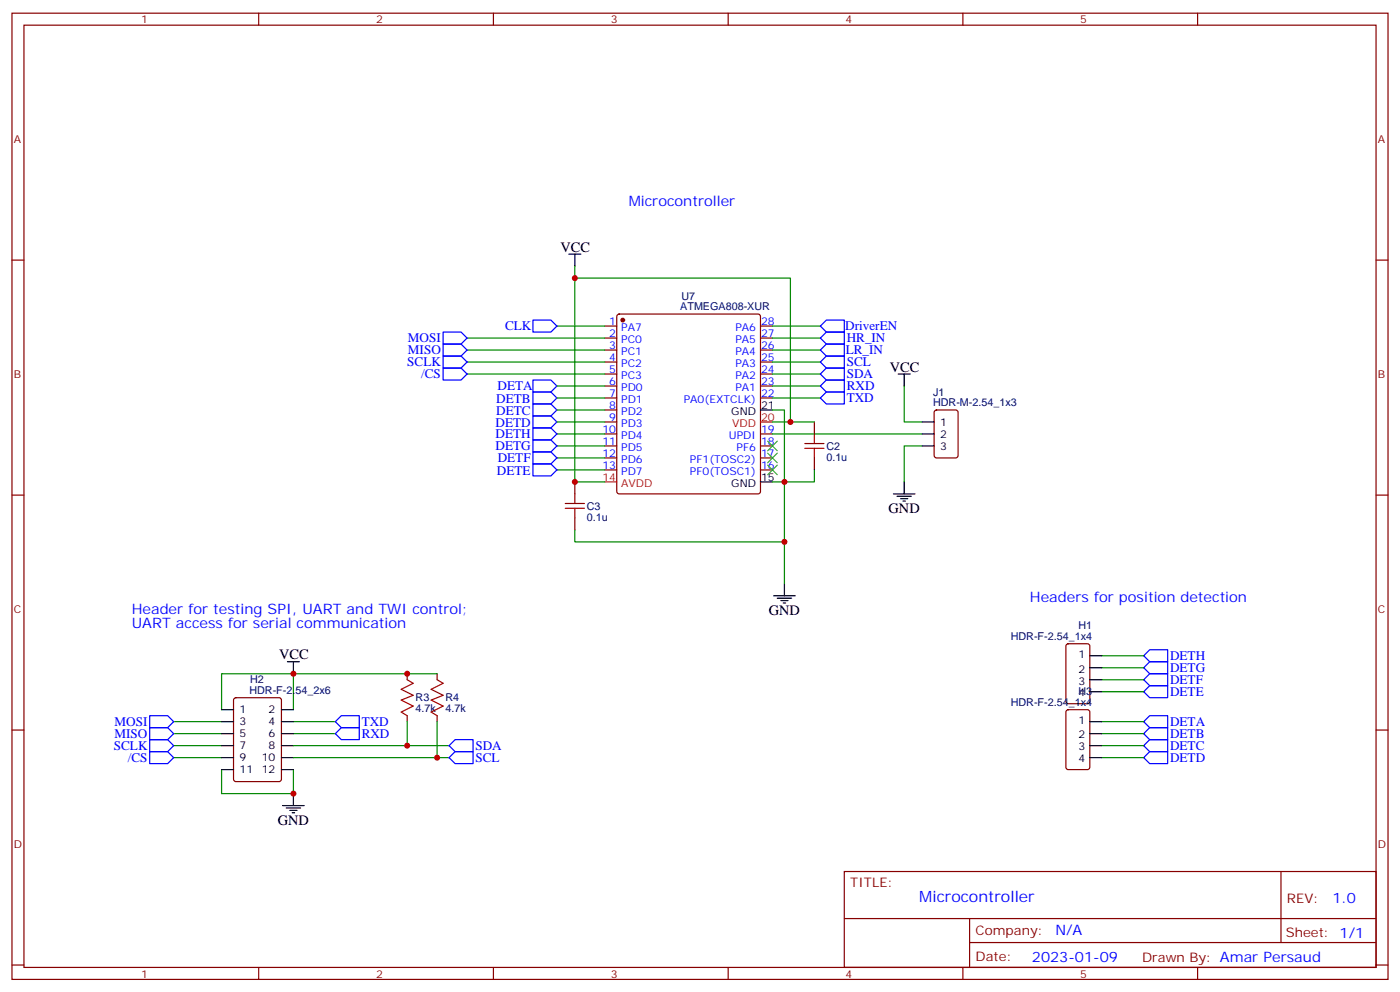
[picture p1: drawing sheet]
<svg xmlns="http://www.w3.org/2000/svg" width="412mm" height="292mm" viewBox="0 0 412 292" stroke-linecap="round" stroke-linejoin="round" font-family="sans-serif">
<g fill="none" stroke="#870000" stroke-width=".35">
<path d="M3.5 3.9h405.4v284.3h-405.4zM7.1 7.4h398.2v277.3h-398.2zM76.2 3.9v3.5M145.3 3.9v3.5M214.5 3.9v3.5M283.6 3.9v3.5M352.8 3.9v3.5M3.5 76.6h3.6M405.3 76.6h3.6M178.2 96h3.5M178.2 99.5h3.5M181.9 92.6l.5-.2h40.9l.5 .2 .2 .5v51.5l-.2 .5-.5 .2h-40.9l-.5-.2-.2-.5v-51.5z"/>
<path d="M224 96h3.5M224 99.5h3.5M178.2 103h3.5M178.2 106.5h3.5M178.2 110.1h3.5M178.2 113.6h3.5M178.2 117.1h3.5M224 103h3.5M224 106.5h3.5M224 110.1h3.5M224 113.6h3.5M224 117.1h3.5"/>
<path d="M178.2 120.6h3.5M178.2 124.2h3.5M178.2 127.7h3.5M178.2 131.2h3.5M178.2 134.8h3.5M178.2 138.3h3.5M224 127.7h3.5M224 131.2h3.5M224 134.8h3.5M224 138.3h3.5M239.9 124.2v3.5M239.9 134.8v3.5"/>
<path d="M275.4 120.9l.5-.3h5.6l.7 .5v13l-.4 .6-5.9 .1-.7-.5v-12.9zM3.5 145.7h3.6M169.3 141.8v3.5M169.3 152.4v3.5M405.3 145.7h3.6M119.9 198.3v1.7M128.8 198.3v1.7M314.2 189.6l.5-.2h5.6l.7 .5v16.5l-.4 .6-5.9 .1-.7-.5v-16.5zM3.5 214.8h3.6M69 205.5l.5-.2h12.7l.6 .4 .1 23.6-.5 .7h-12.9l-.7-.5v-23.5zM119.9 210.6v1.8M128.8 210.6v1.8"/>
<path d="M314.2 209.1l.5-.3h5.6l.7 .5v16.5l-.4 .6-5.9 .1-.7-.5v-16.5zM405.3 214.8h3.6M248.7 256.5h156.6v28.2h-156.6zM377.3 256.5v20.9M248.7 270.3h156.5M285.6 277.4h119.6M285.6 270.3v14.1M3.5 284h3.6M76.2 284.7v3.5M145.3 284.7v3.5M214.5 284.7v3.5M283.6 284.7v3.5"/>
<path d="M352.8 284.7v3.5M405.3 284h3.6"/>
</g>
<g fill="none" stroke="#000" stroke-width=".35">
<path d="M167.6 74.8h3.5M169.3 74.8v3.5M264.6 110.1h3.5M266.3 110.1v3.5M224 120.6h3.5M271.6 131.2h3.6M271.6 124.2h3.6M271.6 127.7h3.6M224 141.8h3.5M263.2 145.3h6.3M264.2 146h4.3M265.3 146.8h2.1"/>
<path d="M266 147.5h.7M266.3 141.8v3.5M227.9 175.3h6.3M229 176h4.2M230 176.7h2.1M230.7 177.4h.7M231.1 171.8v3.5M84.7 194.7h3.5M86.4 194.7v3.6M321 193h3.6M321 196.5h3.6M65.3 208.8h3.5"/>
<path d="M65.3 212.4h3.5M65.3 215.9h3.5M65.3 219.4h3.5M82.9 208.8h3.5M82.9 212.4h3.5M82.9 215.9h3.5M82.9 219.4h3.5M321 212.4h3.6M321 215.9h3.6M321 219.4h3.6M321 200h3.6M321 203.6h3.6"/>
<path d="M65.3 223h3.5M65.3 226.5h3.5M82.9 223h3.5M82.9 226.5h3.5M83.3 237.1h6.3M84.3 237.8h4.2M85.4 238.5h2.1M86.1 239.2h.7M86.4 233.5v3.6M321 223h3.6"/>
</g>
<g fill="none" stroke="#00f" stroke-width=".35">
<path d="M130.5 97.7h5.3l1.8 1.8-1.8 1.7h-5.3zM157 94.2h5.3l1.7 1.8-1.7 1.7h-5.3zM241.7 96l1.7-1.8h5.3v3.5h-5.3zM243.4 97.7h5.3v3.5h-5.3l-1.7-1.7zM130.5 101.2h5.3l1.8 1.8-1.8 1.8h-5.3zM130.5 104.8h5.3l1.8 1.7-1.8 1.8h-5.3zM130.5 108.3h5.3l1.8 1.8-1.8 1.7h-5.3zM157 118.9h5.3l1.7 1.7-1.7 1.8h-5.3zM157 115.4h5.3l1.7 1.7-1.7 1.8h-5.3zM157 111.8h5.3l1.7 1.8-1.7 1.8h-5.3zM241.7 103l1.7-1.8h5.3v3.6h-5.3zM241.7 113.6l1.7-1.8h5.3v3.6h-5.3z"/>
<path d="M241.7 117.1l1.7-1.7h5.3v3.5h-5.3zM241.7 106.5l1.7-1.7h5.3v3.5h-5.3zM241.7 110.1l1.7-1.8h5.3v3.5h-5.3zM157 122.4h5.3l1.7 1.8-1.7 1.7h-5.3zM157 125.9h5.3l1.7 1.8-1.7 1.8h-5.3zM157 129.5h5.3l1.7 1.7-1.7 1.8h-5.3zM157 133h5.3l1.7 1.8-1.7 1.7h-5.3zM157 136.5h5.3l1.7 1.8-1.7 1.8h-5.3zM336.9 196.5l1.8-1.8h5.3v3.6h-5.3zM338.7 191.2h5.3v3.5h-5.3l-1.8-1.7zM44.1 210.6h5.3l1.8 1.8-1.8 1.7h-5.3zM44.1 214.1h5.3l1.8 1.8-1.8 1.8h-5.3z"/>
<path d="M44.1 217.7h5.3l1.8 1.7-1.8 1.8h-5.3zM98.8 215.9l1.7-1.8h5.3v3.6h-5.3zM98.8 212.4l1.7-1.8h5.3v3.5h-5.3zM132.3 219.4l1.8-1.7h5.2v3.5h-5.2zM336.9 219.4l1.8-1.7h5.3v3.5h-5.3zM336.9 215.9l1.8-1.8h5.3v3.6h-5.3zM336.9 212.4l1.8-1.8h5.3v3.5h-5.3zM336.9 203.6l1.8-1.8h5.3v3.5h-5.3zM336.9 200l1.8-1.7h5.3v3.5h-5.3zM44.1 221.2h5.3l1.8 1.8-1.8 1.7h-5.3zM132.3 223l1.8-1.8h5.2v3.5h-5.2zM336.9 223l1.8-1.8h5.3v3.5h-5.3z"/>
</g>
<g fill="none" stroke="#008700" stroke-width=".35">
<path d="M169.3 78.3v63.5h8.9M137.6 99.5h40.6M164 96h14.2M169.3 81.8h63.5v42.4h-5.3M227.5 99.5h14.2M227.5 96h14.2M137.6 103h40.6M137.6 106.5h40.6M137.6 110.1h40.6M164 117.1h14.2M164 113.6h14.2M227.5 117.1h14.2"/>
<path d="M227.5 113.6h14.2M227.5 103h14.2M227.5 106.5h14.2M227.5 110.1h14.2M266.3 113.6v10.6h5.3M164 127.7h14.2M164 124.2h14.2M164 120.6h14.2M164 131.2h14.2M164 134.8h14.2M164 138.3h14.2M227.5 120.6h3.6v21.2h-3.6"/>
<path d="M227.5 127.7h44.1M232.8 124.2h7.1M239.9 138.3v3.5h-8.8v30M271.6 131.2h-5.3v10.6M169.3 155.9v3.6h61.8M86.4 198.3h42.4M324.6 196.5h12.3M324.6 193h12.3M51.2 219.4h14.1M51.2 215.9h14.1M51.2 212.4h14.1M65.3 208.8v-10.5h21.1v10.5"/>
<path d="M86.4 219.4h45.9M86.4 215.9h12.4M86.4 212.4h12.4M119.9 212.4v7M128.8 212.4v10.6M324.6 219.4h12.3M324.6 215.9h12.3M324.6 212.4h12.3M324.6 203.6h12.3M324.6 200h12.3M51.2 223h14.1M65.3 226.5v7h21.1v-7"/>
<path d="M86.4 223h45.9M324.6 223h12.3"/>
</g>
<circle cx="183.4" cy="94.2" r=".53" fill="#870000" stroke="#870000" stroke-width=".35"/>
<path d="M224 124.2h3.5M178.2 141.8h3.5" fill="none" stroke="#f00" stroke-width=".35"/>
<path d="M237.1 131.9h5.6M237.1 130.5h5.6M239.9 127.7v2.8M239.9 131.9v2.9M166.5 149.6h5.7M166.5 148.2h5.7M169.3 145.3v2.9M169.3 149.6v2.8M119.9 200l1.8 1.1-3.5 1.7 3.5 1.8-3.5 1.4 3.5 1.8-3.5 1.7 1.7 1.1M128.8 200l1.7 1.1-3.5 1.7 3.5 1.8-3.5 1.4 3.5 1.8-3.5 1.7 1.8 1.1" fill="none" stroke="#a10000" stroke-width=".35"/>
<path d="M226.1 136.9l2.9 2.8M226.1 133.3l2.9 2.9M226.1 129.8l2.9 2.8M229 136.9l-2.9 2.8M229 133.3l-2.9 2.9M229 129.8l-2.9 2.8" fill="none" stroke="#3c3" stroke-width=".35"/>
<g fill="#c00">
<circle cx="169.3" cy="81.8" r=".88"/>
<circle cx="231.1" cy="141.8" r=".88"/>
<circle cx="86.4" cy="198.3" r=".88"/>
<circle cx="86.4" cy="233.5" r=".88"/>
<circle cx="128.8" cy="223" r=".88"/>
<circle cx="119.9" cy="219.4" r=".88"/>
<circle cx="119.9" cy="198.3" r=".88"/>
<circle cx="232.8" cy="124.2" r=".88"/>
<circle cx="169.3" cy="141.8" r=".88"/>
<circle cx="231.1" cy="159.5" r=".88"/>
</g>
<text font-size="4.6" fill="#00f" x="270.8" y="265.5">Microcontroller</text>
<g font-size="4.2" fill="#00f">
<text x="185.2" y="60.7">Microcontroller</text>
<text x="303.4" y="177.1">Headers for position detection</text>
<text x="38.8" y="180.6">Header for testing SPI, UART and TWI control;</text>
<text x="38.8" y="184.9">UART access for serial communication</text>
<text x="392.5" y="265.7">1.0</text>
<text x="310.9" y="275.3">N/A</text>
<text x="304" y="283.1">2023-01-09</text>
</g>
<g font-size="4.2">
<text x="165.1" y="74.1">VCC</text>
<text x="262.1" y="109.4">VCC</text>
<text x="261.8" y="151">GND</text>
<text x="226.5" y="181">GND</text>
<text x="82.2" y="194">VCC</text>
<text x="81.8" y="242.7">GND</text>
</g>
<g font-size="3.9" fill="#00f">
<text x="120.2" y="100.7">MOSI</text>
<text x="148.8" y="97.2">CLK</text>
<text x="249" y="97.1">DriverEN</text>
<text x="249.4" y="100.7">HR_IN</text>
<text x="120" y="107.8">SCLK</text>
<text x="120.2" y="104.3">MISO</text>
<text x="249.1" y="104.2">LR_IN</text>
<text x="249.4" y="107.8">SCL</text>
<text x="124" y="111.3">/CS</text>
<text x="249.4" y="111.3">SDA</text>
<text x="146.2" y="118.5">DETB</text>
<text x="146.6" y="114.7">DETA</text>
<text x="249.4" y="114.8">RXD</text>
<text x="249.4" y="118.4">TXD</text>
<text x="146" y="125.5">DETD</text>
<text x="146.2" y="122">DETC</text>
<text x="146" y="129">DETH</text>
<text x="146" y="132.5">DETG</text>
<text x="146.6" y="136.1">DETF</text>
<text x="146.4" y="139.6">DETE</text>
<text x="344.7" y="197.8">DETG</text>
<text x="344.7" y="194.3">DETH</text>
<text x="344.7" y="201.3">DETF</text>
<text x="344.7" y="204.9">DETE</text>
<text x="33.7" y="213.6">MOSI</text>
<text x="106.5" y="213.7">TXD</text>
<text x="344.7" y="213.7">DETA</text>
<text x="33.5" y="220.6">SCLK</text>
<text x="33.7" y="217.1">MISO</text>
<text x="106.5" y="217.2">RXD</text>
<text x="140.1" y="220.7">SDA</text>
<text x="344.7" y="220.8">DETC</text>
<text x="344.7" y="217.3">DETB</text>
<text x="37.6" y="224.2">/CS</text>
<text x="140.1" y="224.2">SCL</text>
<text x="344.7" y="224.3">DETD</text>
</g>
<g font-size="3.9" fill="#800">
<text x="250.5" y="261.1">TITLE:</text>
<text x="379.1" y="265.7">REV:</text>
<text x="287.4" y="275.3">Company:</text>
<text x="378.7" y="275.9">Sheet: 1/1</text>
<text x="287.4" y="282.9">Date:</text>
<text x="336.4" y="283">Drawn By: Amar Persaud</text>
</g>
<g font-size="3.2" fill="#800">
<text x="41.6" y="6.9">1</text>
<text x="110.8" y="6.9">2</text>
<text x="179.9" y="6.9">3</text>
<text x="249.1" y="6.9">4</text>
<text x="318.2" y="6.9">5</text>
<text x="4.1" y="42">A</text>
<text x="405.9" y="42">A</text>
<text x="4.1" y="111.1">B</text>
<text x="405.9" y="111.1">B</text>
<text x="4.1" y="180.3">C</text>
<text x="405.9" y="180.3">C</text>
<text x="4.1" y="249.4">D</text>
<text x="405.9" y="249.4">D</text>
<text x="41.6" y="287.7">1</text>
<text x="110.8" y="287.7">2</text>
<text x="179.9" y="287.7">3</text>
<text x="249.1" y="287.7">4</text>
<text x="318.2" y="287.7">5</text>
</g>
<g font-size="3.2" fill="#000080">
<text x="200.7" y="88.2">U7</text>
<text x="200.4" y="91.4">ATMEGA808-XUR</text>
<text x="274.8" y="119.6">HDR-M-2.54_1x3</text>
<text x="274.8" y="116.4">J1</text>
<text x="243.4" y="135.5">0.1u</text>
<text x="243.4" y="132.4">C2</text>
<text x="172.9" y="153.2">0.1u</text>
<text x="172.9" y="150">C3</text>
<text x="317.7" y="185.2">H1</text>
<text x="297.7" y="188.4">HDR-F-2.54_1x4</text>
<text x="73.7" y="201">H2</text>
<text x="73.5" y="204.3">HDR-F-2.54_2x6</text>
<text x="122.4" y="209.6">4.7k</text>
<text x="122.4" y="206.4">R3</text>
<text x="131.2" y="209.6">4.7k</text>
<text x="131.2" y="206.4">R4</text>
<text x="297.7" y="207.8">HDR-F-2.54_1x4</text>
<text x="317.7" y="204.6">H3</text>
</g>
<g font-size="3.2" fill="#00f">
<text x="179.5" y="95.6">1</text>
<text x="224.2" y="95.6">28</text>
<text x="179.5" y="99.1">2</text>
<text x="183" y="97.4">PA7</text>
<text x="183" y="100.9">PC0</text>
<text x="216.6" y="100.9">PA5</text>
<text x="216.6" y="97.4">PA6</text>
<text x="224.2" y="99.1">27</text>
<text x="179.5" y="102.7">3</text>
<text x="179.5" y="106.2">4</text>
<text x="183" y="104.4">PC1</text>
<text x="183" y="107.9">PC2</text>
<text x="216.6" y="107.9">PA3</text>
<text x="216.6" y="104.4">PA4</text>
<text x="224.2" y="106.2">25</text>
<text x="224.2" y="102.7">26</text>
<text x="179.5" y="109.7">5</text>
<text x="179.5" y="113.2">6</text>
<text x="183" y="111.5">PC3</text>
<text x="216.6" y="111.5">PA2</text>
<text x="224.2" y="113.2">23</text>
<text x="224.2" y="109.7">24</text>
<text x="179.5" y="116.8">7</text>
<text x="183" y="115">PD0</text>
<text x="183" y="118.5">PD1</text>
<text x="201.4" y="118.5">PA0(EXTCLK)</text>
<text x="216.6" y="115">PA1</text>
<text x="224.2" y="116.8">22</text>
<text x="179.5" y="120.3">8</text>
<text x="179.5" y="123.8">9</text>
<text x="183" y="122.1">PD2</text>
<text x="183" y="125.6">PD3</text>
<text x="177.5" y="127.4">10</text>
<text x="177.5" y="130.9">11</text>
<text x="183" y="129.1">PD4</text>
<text x="214.7" y="129.1">UPDI</text>
<text x="224.2" y="130.9">18</text>
<text x="224.2" y="127.4">19</text>
<text x="177.5" y="134.4">12</text>
<text x="177.5" y="137.9">13</text>
<text x="183" y="132.6">PD5</text>
<text x="183" y="136.2">PD6</text>
<text x="203.2" y="136.2">PF1(TOSC2)</text>
<text x="217" y="132.6">PF6</text>
<text x="224.2" y="137.9">16</text>
<text x="224.2" y="134.4">17</text>
<text x="183" y="139.7">PD7</text>
<text x="203.2" y="139.7">PF0(TOSC1)</text>
</g>
<g font-size="3.2">
<text x="215.4" y="122.1">GND</text>
<text x="224.2" y="120.3">21</text>
<text x="276.9" y="125.2">1</text>
<text x="276.9" y="128.8">2</text>
<text x="276.9" y="132.3">3</text>
<text x="215.4" y="143.2">GND</text>
<text x="224.2" y="141.5">15</text>
<text x="317.7" y="193.7">1</text>
<text x="317.7" y="197.9">2</text>
<text x="317.7" y="201.4">3</text>
<text x="70.6" y="209.9">1</text>
<text x="79.1" y="209.9">2</text>
<text x="317.7" y="205">4</text>
<text x="70.6" y="213.4">3</text>
<text x="79.1" y="213.4">4</text>
<text x="317.7" y="213.1">1</text>
<text x="70.6" y="217">5</text>
<text x="70.6" y="220.5">7</text>
<text x="79.1" y="217">6</text>
<text x="79.1" y="220.5">8</text>
<text x="317.7" y="217.3">2</text>
<text x="317.7" y="220.8">3</text>
<text x="70.6" y="224">9</text>
<text x="70.6" y="227.5">11</text>
<text x="77.1" y="224">10</text>
<text x="77.1" y="227.5">12</text>
<text x="317.7" y="224.4">4</text>
</g>
<g font-size="3.2" fill="#f00">
<text x="215.6" y="125.6">VDD</text>
<text x="224.2" y="123.8">20</text>
<text x="177.5" y="141.5">14</text>
<text x="183" y="143.2">AVDD</text>
</g>
</svg>
